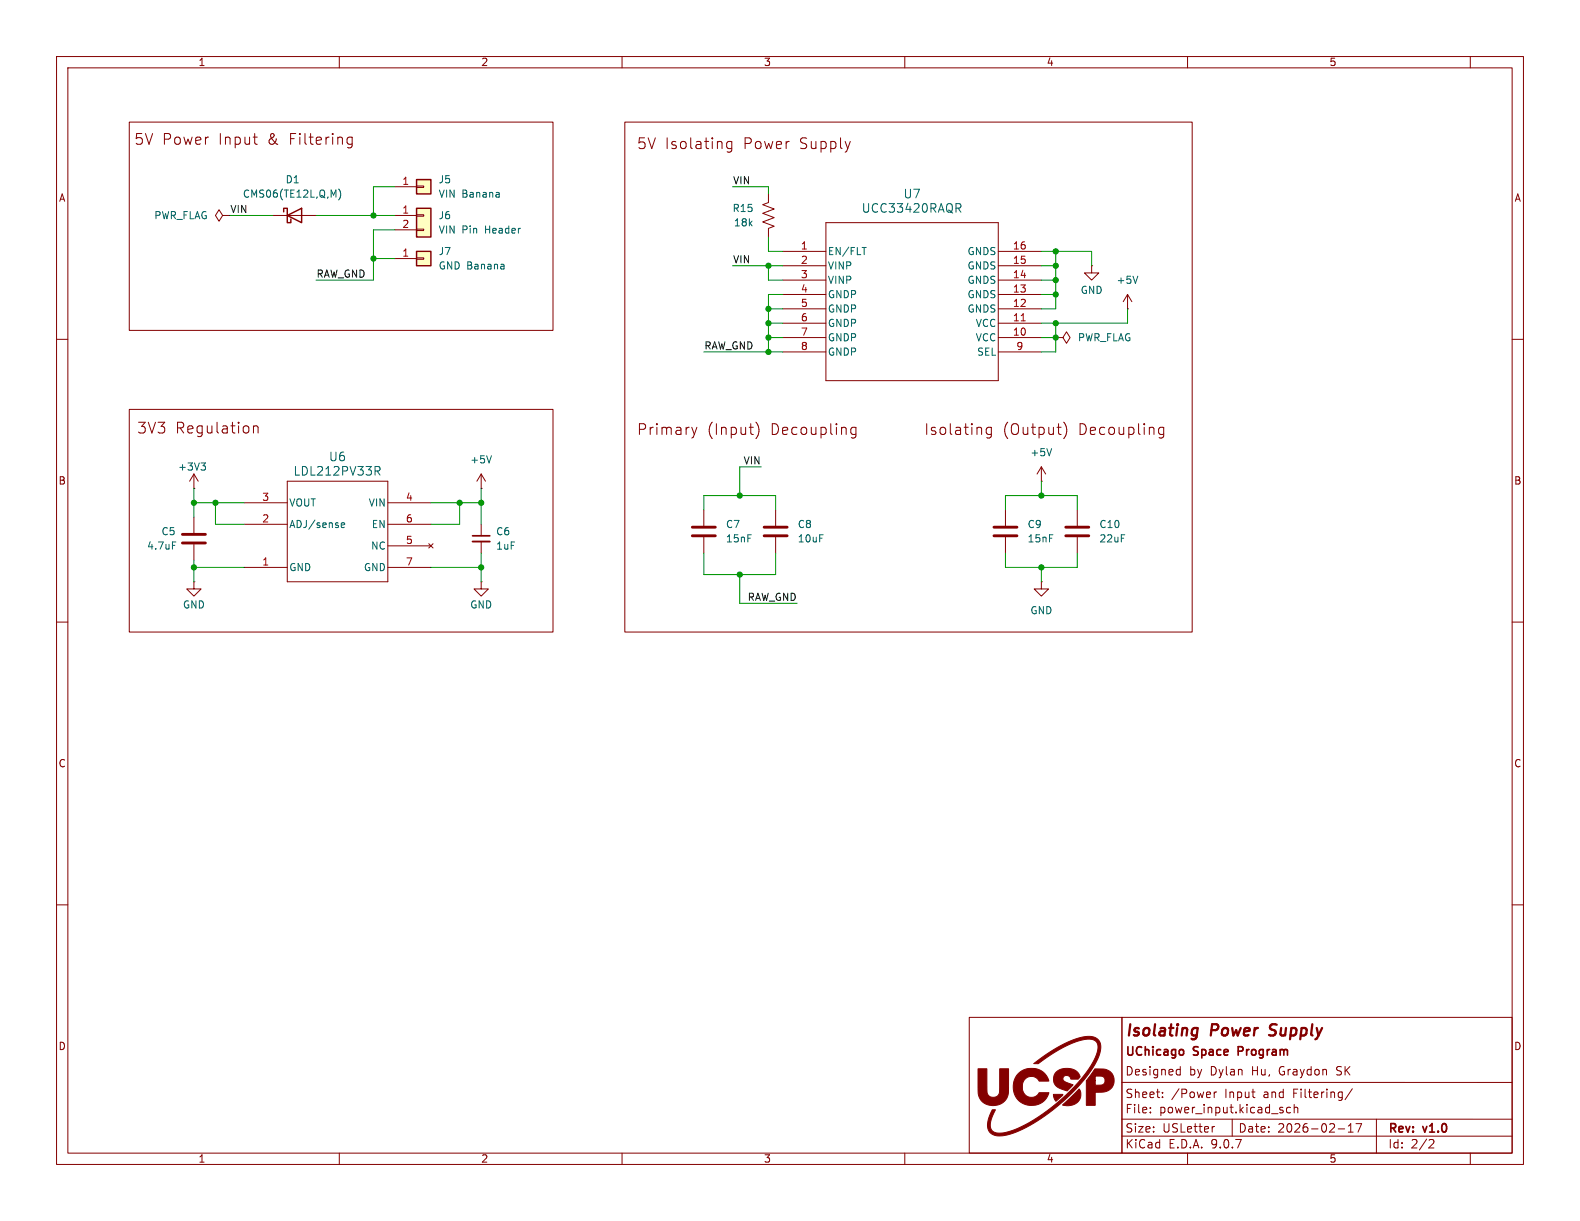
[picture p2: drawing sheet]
(kicad_sch
 (version 20250114)
 (generator "eeschema")
 (generator_version "9.0")
 (paper "USLetter")
 (title_block
  (title "Isolating Power Supply")
  (date "2026-02-17")
  (rev "v1.0")
  (company "UChicago Space Program")
  (comment 1 "Designed by Dylan Hu, Graydon SK"))
 (lib_symbols
  (symbol "Connector_Generic:Conn_01x01"
   (pin_names
    (offset 1.016) (hide yes)) (exclude_from_sim no) (in_bom yes) (on_board yes)
   (property "Reference" "J" (at 0 2.54 0) (effects (font (size 1.27 1.27))))
   (property "Value" "Conn_01x01" (at 0 -2.54 0) (effects (font (size 1.27 1.27))))
   (property "Footprint" "" (at 0 0 0) (effects (font (size 1.27 1.27)) (hide yes)))
   (property "Datasheet" "~" (at 0 0 0) (effects (font (size 1.27 1.27)) (hide yes)))
   (property "Description" "Generic connector, single row, 01x01, script generated (kicad-library-utils/schlib/autogen/connector/)" (at 0 0 0) (effects (font (size 1.27 1.27)) (hide yes)))
   (symbol "Conn_01x01_1_1"
    (rectangle (start -1.27 1.27) (end 1.27 -1.27) (stroke (width 0.254) (type default)) (fill (type background)))
    (rectangle (start -1.27 0.127) (end 0 -0.127) (stroke (width 0.1524) (type default)) (fill (type none)))
    (pin passive line (at -5.08 0 0) (length 3.81) (name "Pin_1" (effects (font (size 1.27 1.27)))) (number "1" (effects (font (size 1.27 1.27))))))
   (embedded_fonts no))
  (symbol "Connector_Generic:Conn_01x02"
   (pin_names
    (offset 1.016) (hide yes)) (exclude_from_sim no) (in_bom yes) (on_board yes)
   (property "Reference" "J" (at 0 2.54 0) (effects (font (size 1.27 1.27))))
   (property "Value" "Conn_01x02" (at 0 -5.08 0) (effects (font (size 1.27 1.27))))
   (property "Footprint" "" (at 0 0 0) (effects (font (size 1.27 1.27)) (hide yes)))
   (property "Datasheet" "~" (at 0 0 0) (effects (font (size 1.27 1.27)) (hide yes)))
   (property "Description" "Generic connector, single row, 01x02, script generated (kicad-library-utils/schlib/autogen/connector/)" (at 0 0 0) (effects (font (size 1.27 1.27)) (hide yes)))
   (symbol "Conn_01x02_1_1"
    (rectangle (start -1.27 1.27) (end 1.27 -3.81) (stroke (width 0.254) (type default)) (fill (type background)))
    (rectangle (start -1.27 0.127) (end 0 -0.127) (stroke (width 0.1524) (type default)) (fill (type none)))
    (rectangle (start -1.27 -2.413) (end 0 -2.667) (stroke (width 0.1524) (type default)) (fill (type none)))
    (pin passive line (at -5.08 0 0) (length 3.81) (name "Pin_1" (effects (font (size 1.27 1.27)))) (number "1" (effects (font (size 1.27 1.27)))))
    (pin passive line (at -5.08 -2.54 0) (length 3.81) (name "Pin_2" (effects (font (size 1.27 1.27)))) (number "2" (effects (font (size 1.27 1.27))))))
   (embedded_fonts no))
  (symbol "Device:C"
   (pin_numbers (hide yes))
   (pin_names
    (offset 0.254)) (exclude_from_sim no) (in_bom yes) (on_board yes)
   (property "Reference" "C" (at 0.635 2.54 0) (effects (font (size 1.27 1.27)) (justify left)))
   (property "Value" "C" (at 0.635 -2.54 0) (effects (font (size 1.27 1.27)) (justify left)))
   (property "Footprint" "" (at 0.9652 -3.81 0) (effects (font (size 1.27 1.27)) (hide yes)))
   (property "Datasheet" "~" (at 0 0 0) (effects (font (size 1.27 1.27)) (hide yes)))
   (property "Description" "Unpolarized capacitor" (at 0 0 0) (effects (font (size 1.27 1.27)) (hide yes)))
   (symbol "C_0_1"
    (polyline (pts (xy -2.032 0.762) (xy 2.032 0.762)) (stroke (width 0.508) (type default)) (fill (type none)))
    (polyline (pts (xy -2.032 -0.762) (xy 2.032 -0.762)) (stroke (width 0.508) (type default)) (fill (type none))))
   (symbol "C_1_1"
    (pin passive line (at 0 3.81 270) (length 2.794) (name "~" (effects (font (size 1.27 1.27)))) (number "1" (effects (font (size 1.27 1.27)))))
    (pin passive line (at 0 -3.81 90) (length 2.794) (name "~" (effects (font (size 1.27 1.27)))) (number "2" (effects (font (size 1.27 1.27))))))
   (embedded_fonts no))
  (symbol "Device:C_Small"
   (pin_numbers (hide yes))
   (pin_names
    (offset 0.254) (hide yes)) (exclude_from_sim no) (in_bom yes) (on_board yes)
   (property "Reference" "C" (at 0.254 1.778 0) (effects (font (size 1.27 1.27)) (justify left)))
   (property "Value" "C_Small" (at 0.254 -2.032 0) (effects (font (size 1.27 1.27)) (justify left)))
   (property "Footprint" "" (at 0 0 0) (effects (font (size 1.27 1.27)) (hide yes)))
   (property "Datasheet" "~" (at 0 0 0) (effects (font (size 1.27 1.27)) (hide yes)))
   (property "Description" "Unpolarized capacitor, small symbol" (at 0 0 0) (effects (font (size 1.27 1.27)) (hide yes)))
   (symbol "C_Small_0_1"
    (polyline (pts (xy -1.524 0.508) (xy 1.524 0.508)) (stroke (width 0.3048) (type default)) (fill (type none)))
    (polyline (pts (xy -1.524 -0.508) (xy 1.524 -0.508)) (stroke (width 0.3302) (type default)) (fill (type none))))
   (symbol "C_Small_1_1"
    (pin passive line (at 0 2.54 270) (length 2.032) (name "~" (effects (font (size 1.27 1.27)))) (number "1" (effects (font (size 1.27 1.27)))))
    (pin passive line (at 0 -2.54 90) (length 2.032) (name "~" (effects (font (size 1.27 1.27)))) (number "2" (effects (font (size 1.27 1.27))))))
   (embedded_fonts no))
  (symbol "Device:D_Schottky"
   (pin_numbers (hide yes))
   (pin_names
    (offset 1.016) (hide yes)) (exclude_from_sim no) (in_bom yes) (on_board yes)
   (property "Reference" "D" (at 0 2.54 0) (effects (font (size 1.27 1.27))))
   (property "Value" "D_Schottky" (at 0 -2.54 0) (effects (font (size 1.27 1.27))))
   (property "Footprint" "" (at 0 0 0) (effects (font (size 1.27 1.27)) (hide yes)))
   (property "Datasheet" "~" (at 0 0 0) (effects (font (size 1.27 1.27)) (hide yes)))
   (property "Description" "Schottky diode" (at 0 0 0) (effects (font (size 1.27 1.27)) (hide yes)))
   (symbol "D_Schottky_0_1"
    (polyline (pts (xy -1.905 0.635) (xy -1.905 1.27) (xy -1.27 1.27) (xy -1.27 -1.27) (xy -0.635 -1.27) (xy -0.635 -0.635)) (stroke (width 0.254) (type default)) (fill (type none)))
    (polyline (pts (xy 1.27 1.27) (xy 1.27 -1.27) (xy -1.27 0) (xy 1.27 1.27)) (stroke (width 0.254) (type default)) (fill (type none)))
    (polyline (pts (xy 1.27 0) (xy -1.27 0)) (stroke (width 0) (type default)) (fill (type none))))
   (symbol "D_Schottky_1_1"
    (pin passive line (at -3.81 0 0) (length 2.54) (name "K" (effects (font (size 1.27 1.27)))) (number "1" (effects (font (size 1.27 1.27)))))
    (pin passive line (at 3.81 0 180) (length 2.54) (name "A" (effects (font (size 1.27 1.27)))) (number "2" (effects (font (size 1.27 1.27))))))
   (embedded_fonts no))
  (symbol "Device:R_US"
   (pin_numbers (hide yes))
   (pin_names
    (offset 0)) (exclude_from_sim no) (in_bom yes) (on_board yes)
   (property "Reference" "R" (at 2.54 0 90) (effects (font (size 1.27 1.27))))
   (property "Value" "R_US" (at -2.54 0 90) (effects (font (size 1.27 1.27))))
   (property "Footprint" "" (at 1.016 -0.254 90) (effects (font (size 1.27 1.27)) (hide yes)))
   (property "Datasheet" "~" (at 0 0 0) (effects (font (size 1.27 1.27)) (hide yes)))
   (property "Description" "Resistor, US symbol" (at 0 0 0) (effects (font (size 1.27 1.27)) (hide yes)))
   (symbol "R_US_0_1"
    (polyline (pts (xy 0 2.286) (xy 0 2.54)) (stroke (width 0) (type default)) (fill (type none)))
    (polyline (pts (xy 0 2.286) (xy 1.016 1.905) (xy 0 1.524) (xy -1.016 1.143) (xy 0 0.762)) (stroke (width 0) (type default)) (fill (type none)))
    (polyline (pts (xy 0 0.762) (xy 1.016 0.381) (xy 0 0) (xy -1.016 -0.381) (xy 0 -0.762)) (stroke (width 0) (type default)) (fill (type none)))
    (polyline (pts (xy 0 -0.762) (xy 1.016 -1.143) (xy 0 -1.524) (xy -1.016 -1.905) (xy 0 -2.286)) (stroke (width 0) (type default)) (fill (type none)))
    (polyline (pts (xy 0 -2.286) (xy 0 -2.54)) (stroke (width 0) (type default)) (fill (type none))))
   (symbol "R_US_1_1"
    (pin passive line (at 0 3.81 270) (length 1.27) (name "~" (effects (font (size 1.27 1.27)))) (number "1" (effects (font (size 1.27 1.27)))))
    (pin passive line (at 0 -3.81 90) (length 1.27) (name "~" (effects (font (size 1.27 1.27)))) (number "2" (effects (font (size 1.27 1.27))))))
   (embedded_fonts no))
  (symbol "LDL212PV33R:LDL212PV33R"
   (pin_names
    (offset 0.254)) (exclude_from_sim no) (in_bom yes) (on_board yes)
   (property "Reference" "U5" (at 16.51 10.16 0) (effects (font (size 1.524 1.524))))
   (property "Value" "LDL212PV33R" (at 16.51 7.62 0) (effects (font (size 1.524 1.524))))
   (property "Footprint" "footprints:DFN_V33R_STM" (at 0 0 0) (effects (font (size 1.27 1.27)
    (italic yes)) (hide yes)))
   (property "Datasheet" "https://www.st.com/resource/en/datasheet/ldl212.pdf" (at 0 0 0) (effects (font (size 1.27 1.27)
    (italic yes)) (hide yes)))
   (property "Description" "" (at 0 0 0) (effects (font (size 1.27 1.27)) (hide yes)))
   (property "ki_locked" "" (at 0 0 0) (effects (font (size 1.27 1.27))))
   (symbol "LDL212PV33R_0_1"
    (polyline (pts (xy 7.62 5.08) (xy 7.62 -12.7)) (stroke (width 0.127) (type default)) (fill (type none)))
    (polyline (pts (xy 7.62 -12.7) (xy 25.4 -12.7)) (stroke (width 0.127) (type default)) (fill (type none)))
    (polyline (pts (xy 25.4 5.08) (xy 7.62 5.08)) (stroke (width 0.127) (type default)) (fill (type none)))
    (polyline (pts (xy 25.4 -12.7) (xy 25.4 5.08)) (stroke (width 0.127) (type default)) (fill (type none)))
    (pin unspecified line (at 0 -2.54 0) (length 7.62) (name "ADJ/sense" (effects (font (size 1.27 1.27)))) (number "2" (effects (font (size 1.27 1.27)))))
    (pin power_out line (at 0 -10.16 0) (length 7.62) (name "GND" (effects (font (size 1.27 1.27)))) (number "1" (effects (font (size 1.27 1.27)))))
    (pin power_in line (at 33.02 1.27 180) (length 7.62) (name "VIN" (effects (font (size 1.27 1.27)))) (number "4" (effects (font (size 1.27 1.27)))))
    (pin unspecified line (at 33.02 -2.54 180) (length 7.62) (name "EN" (effects (font (size 1.27 1.27)))) (number "6" (effects (font (size 1.27 1.27)))))
    (pin no_connect line (at 33.02 -6.35 180) (length 7.62) (name "NC" (effects (font (size 1.27 1.27)))) (number "5" (effects (font (size 1.27 1.27)))))
    (pin power_in line (at 33.02 -10.16 180) (length 7.62) (name "GND" (effects (font (size 1.27 1.27)))) (number "7" (effects (font (size 1.27 1.27))))))
   (symbol "LDL212PV33R_1_1"
    (pin power_out line (at 0 1.27 0) (length 7.62) (name "VOUT" (effects (font (size 1.27 1.27)))) (number "3" (effects (font (size 1.27 1.27))))))
   (embedded_fonts no))
  (symbol "UCC33421:UCC33420RAQR"
   (pin_names
    (offset 0.254)) (exclude_from_sim no) (in_bom yes) (on_board yes)
   (property "Reference" "U" (at 22.86 10.16 0) (effects (font (size 1.524 1.524))))
   (property "Value" "UCC33420RAQR" (at 22.86 7.62 0) (effects (font (size 1.524 1.524))))
   (property "Footprint" "footprints:SSOP16_DHA_TEX" (at 0 0 0) (effects (font (size 1.27 1.27)
    (italic yes)) (hide yes)))
   (property "Datasheet" "https://www.ti.com/lit/gpn/ucc33421-q1" (at 0 0 0) (effects (font (size 1.27 1.27)
    (italic yes)) (hide yes)))
   (property "Description" "" (at 0 0 0) (effects (font (size 1.27 1.27)) (hide yes)))
   (property "Mouser" " 595-UCC33420RAQR " (at 0 0 0) (effects (font (size 1.27 1.27)) (hide yes)))
   (symbol "UCC33420RAQR_0_1"
    (polyline (pts (xy 7.62 5.08) (xy 7.62 -22.86)) (stroke (width 0.127) (type default)) (fill (type none)))
    (polyline (pts (xy 7.62 -22.86) (xy 38.1 -22.86)) (stroke (width 0.127) (type default)) (fill (type none)))
    (polyline (pts (xy 38.1 5.08) (xy 7.62 5.08)) (stroke (width 0.127) (type default)) (fill (type none)))
    (polyline (pts (xy 38.1 -22.86) (xy 38.1 5.08)) (stroke (width 0.127) (type default)) (fill (type none)))
    (pin bidirectional line (at 0 0 0) (length 7.62) (name "EN/FLT" (effects (font (size 1.27 1.27)))) (number "1" (effects (font (size 1.27 1.27)))))
    (pin power_in line (at 0 -2.54 0) (length 7.62) (name "VINP" (effects (font (size 1.27 1.27)))) (number "2" (effects (font (size 1.27 1.27)))))
    (pin power_in line (at 0 -5.08 0) (length 7.62) (name "VINP" (effects (font (size 1.27 1.27)))) (number "3" (effects (font (size 1.27 1.27)))))
    (pin power_out line (at 0 -7.62 0) (length 7.62) (name "GNDP" (effects (font (size 1.27 1.27)))) (number "4" (effects (font (size 1.27 1.27)))))
    (pin power_out line (at 0 -10.16 0) (length 7.62) (name "GNDP" (effects (font (size 1.27 1.27)))) (number "5" (effects (font (size 1.27 1.27)))))
    (pin power_out line (at 0 -12.7 0) (length 7.62) (name "GNDP" (effects (font (size 1.27 1.27)))) (number "6" (effects (font (size 1.27 1.27)))))
    (pin power_out line (at 0 -15.24 0) (length 7.62) (name "GNDP" (effects (font (size 1.27 1.27)))) (number "7" (effects (font (size 1.27 1.27)))))
    (pin power_out line (at 0 -17.78 0) (length 7.62) (name "GNDP" (effects (font (size 1.27 1.27)))) (number "8" (effects (font (size 1.27 1.27)))))
    (pin power_out line (at 45.72 0 180) (length 7.62) (name "GNDS" (effects (font (size 1.27 1.27)))) (number "16" (effects (font (size 1.27 1.27)))))
    (pin power_out line (at 45.72 -2.54 180) (length 7.62) (name "GNDS" (effects (font (size 1.27 1.27)))) (number "15" (effects (font (size 1.27 1.27)))))
    (pin power_out line (at 45.72 -5.08 180) (length 7.62) (name "GNDS" (effects (font (size 1.27 1.27)))) (number "14" (effects (font (size 1.27 1.27)))))
    (pin power_out line (at 45.72 -7.62 180) (length 7.62) (name "GNDS" (effects (font (size 1.27 1.27)))) (number "13" (effects (font (size 1.27 1.27)))))
    (pin power_out line (at 45.72 -10.16 180) (length 7.62) (name "GNDS" (effects (font (size 1.27 1.27)))) (number "12" (effects (font (size 1.27 1.27)))))
    (pin power_in line (at 45.72 -12.7 180) (length 7.62) (name "VCC" (effects (font (size 1.27 1.27)))) (number "11" (effects (font (size 1.27 1.27)))))
    (pin power_in line (at 45.72 -15.24 180) (length 7.62) (name "VCC" (effects (font (size 1.27 1.27)))) (number "10" (effects (font (size 1.27 1.27)))))
    (pin input line (at 45.72 -17.78 180) (length 7.62) (name "SEL" (effects (font (size 1.27 1.27)))) (number "9" (effects (font (size 1.27 1.27))))))
   (embedded_fonts no))
  (symbol "power:+3V3"
   (power)
   (pin_numbers (hide yes))
   (pin_names
    (offset 0) (hide yes)) (exclude_from_sim no) (in_bom yes) (on_board yes)
   (property "Reference" "#PWR" (at 0 -3.81 0) (effects (font (size 1.27 1.27)) (hide yes)))
   (property "Value" "+3V3" (at 0 3.556 0) (effects (font (size 1.27 1.27))))
   (property "Footprint" "" (at 0 0 0) (effects (font (size 1.27 1.27)) (hide yes)))
   (property "Datasheet" "" (at 0 0 0) (effects (font (size 1.27 1.27)) (hide yes)))
   (property "Description" "Power symbol creates a global label with name \"+3V3\"" (at 0 0 0) (effects (font (size 1.27 1.27)) (hide yes)))
   (symbol "+3V3_0_1"
    (polyline (pts (xy -0.762 1.27) (xy 0 2.54)) (stroke (width 0) (type default)) (fill (type none)))
    (polyline (pts (xy 0 2.54) (xy 0.762 1.27)) (stroke (width 0) (type default)) (fill (type none)))
    (polyline (pts (xy 0 0) (xy 0 2.54)) (stroke (width 0) (type default)) (fill (type none))))
   (symbol "+3V3_1_1"
    (pin power_in line (at 0 0 90) (length 0) (name "~" (effects (font (size 1.27 1.27)))) (number "1" (effects (font (size 1.27 1.27))))))
   (embedded_fonts no))
  (symbol "power:+5V"
   (power)
   (pin_numbers (hide yes))
   (pin_names
    (offset 0) (hide yes)) (exclude_from_sim no) (in_bom yes) (on_board yes)
   (property "Reference" "#PWR" (at 0 -3.81 0) (effects (font (size 1.27 1.27)) (hide yes)))
   (property "Value" "+5V" (at 0 3.556 0) (effects (font (size 1.27 1.27))))
   (property "Footprint" "" (at 0 0 0) (effects (font (size 1.27 1.27)) (hide yes)))
   (property "Datasheet" "" (at 0 0 0) (effects (font (size 1.27 1.27)) (hide yes)))
   (property "Description" "Power symbol creates a global label with name \"+5V\"" (at 0 0 0) (effects (font (size 1.27 1.27)) (hide yes)))
   (symbol "+5V_0_1"
    (polyline (pts (xy -0.762 1.27) (xy 0 2.54)) (stroke (width 0) (type default)) (fill (type none)))
    (polyline (pts (xy 0 2.54) (xy 0.762 1.27)) (stroke (width 0) (type default)) (fill (type none)))
    (polyline (pts (xy 0 0) (xy 0 2.54)) (stroke (width 0) (type default)) (fill (type none))))
   (symbol "+5V_1_1"
    (pin power_in line (at 0 0 90) (length 0) (name "~" (effects (font (size 1.27 1.27)))) (number "1" (effects (font (size 1.27 1.27))))))
   (embedded_fonts no))
  (symbol "power:GND"
   (power)
   (pin_numbers (hide yes))
   (pin_names
    (offset 0) (hide yes)) (exclude_from_sim no) (in_bom yes) (on_board yes)
   (property "Reference" "#PWR" (at 0 -6.35 0) (effects (font (size 1.27 1.27)) (hide yes)))
   (property "Value" "GND" (at 0 -3.81 0) (effects (font (size 1.27 1.27))))
   (property "Footprint" "" (at 0 0 0) (effects (font (size 1.27 1.27)) (hide yes)))
   (property "Datasheet" "" (at 0 0 0) (effects (font (size 1.27 1.27)) (hide yes)))
   (property "Description" "Power symbol creates a global label with name \"GND\" , ground" (at 0 0 0) (effects (font (size 1.27 1.27)) (hide yes)))
   (symbol "GND_0_1"
    (polyline (pts (xy 0 0) (xy 0 -1.27) (xy 1.27 -1.27) (xy 0 -2.54) (xy -1.27 -1.27) (xy 0 -1.27)) (stroke (width 0) (type default)) (fill (type none))))
   (symbol "GND_1_1"
    (pin power_in line (at 0 0 270) (length 0) (name "~" (effects (font (size 1.27 1.27)))) (number "1" (effects (font (size 1.27 1.27))))))
   (embedded_fonts no))
  (symbol "power:PWR_FLAG"
   (power)
   (pin_numbers (hide yes))
   (pin_names
    (offset 0) (hide yes)) (exclude_from_sim no) (in_bom yes) (on_board yes)
   (property "Reference" "#FLG" (at 0 1.905 0) (effects (font (size 1.27 1.27)) (hide yes)))
   (property "Value" "PWR_FLAG" (at 0 3.81 0) (effects (font (size 1.27 1.27))))
   (property "Footprint" "" (at 0 0 0) (effects (font (size 1.27 1.27)) (hide yes)))
   (property "Datasheet" "~" (at 0 0 0) (effects (font (size 1.27 1.27)) (hide yes)))
   (property "Description" "Special symbol for telling ERC where power comes from" (at 0 0 0) (effects (font (size 1.27 1.27)) (hide yes)))
   (symbol "PWR_FLAG_0_0"
    (pin power_out line (at 0 0 90) (length 0) (name "~" (effects (font (size 1.27 1.27)))) (number "1" (effects (font (size 1.27 1.27))))))
   (symbol "PWR_FLAG_0_1"
    (polyline (pts (xy 0 0) (xy 0 1.27) (xy -1.016 1.905) (xy 0 2.54) (xy 1.016 1.905) (xy 0 1.27)) (stroke (width 0) (type default)) (fill (type none))))
   (embedded_fonts no)))
 (rectangle
  (start 22.86 72.39)
  (end 97.79 111.76)
  (stroke (width 0) (type solid) (color 132 0 0 1))
  (fill (type none)))
 (rectangle
  (start 22.86 21.59)
  (end 97.79 58.42)
  (stroke (width 0) (type solid) (color 132 0 0 1))
  (fill (type none)))
 (rectangle
  (start 110.49 21.59)
  (end 210.82 111.76)
  (stroke (width 0) (type solid) (color 132 0 0 1))
  (fill (type none)))
 (text "Isolating (Output) Decoupling"
  (exclude_from_sim no)
  (at 163.322 76.2 0)
  (effects (font (size 1.905 1.905) (color 132 0 0 1)) (justify left)))
 (text "3V3 Regulation"
  (exclude_from_sim no)
  (at 24.13 75.946 0)
  (effects (font (size 1.905 1.905) (color 132 0 0 1)) (justify left)))
 (text "5V Isolating Power Supply"
  (exclude_from_sim no)
  (at 112.522 25.654 0)
  (effects (font (size 1.905 1.905) (color 132 0 0 1)) (justify left)))
 (text "Primary (Input) Decoupling"
  (exclude_from_sim no)
  (at 112.522 76.2 0)
  (effects (font (size 1.905 1.905) (color 132 0 0 1)) (justify left)))
 (text "5V Power Input & Filtering"
  (exclude_from_sim no)
  (at 23.622 24.892 0)
  (effects (font (size 1.905 1.905) (color 132 0 0 1)) (justify left)))
 (junction
  (at 81.28 88.9)
  (diameter 0)
  (color 0 0 0 0))
 (junction
  (at 85.09 88.9)
  (diameter 0)
  (color 0 0 0 0))
 (junction
  (at 130.81 87.63)
  (diameter 0)
  (color 0 0 0 0))
 (junction
  (at 34.29 100.33)
  (diameter 0)
  (color 0 0 0 0))
 (junction
  (at 38.1 88.9)
  (diameter 0)
  (color 0 0 0 0))
 (junction
  (at 186.69 57.15)
  (diameter 0)
  (color 0 0 0 0))
 (junction
  (at 186.69 49.53)
  (diameter 0)
  (color 0 0 0 0))
 (junction
  (at 130.81 101.6)
  (diameter 0)
  (color 0 0 0 0))
 (junction
  (at 186.69 46.99)
  (diameter 0)
  (color 0 0 0 0))
 (junction
  (at 135.89 46.99)
  (diameter 0)
  (color 0 0 0 0))
 (junction
  (at 135.89 54.61)
  (diameter 0)
  (color 0 0 0 0))
 (junction
  (at 34.29 88.9)
  (diameter 0)
  (color 0 0 0 0))
 (junction
  (at 66.04 38.1)
  (diameter 0)
  (color 0 0 0 0))
 (junction
  (at 184.15 87.63)
  (diameter 0)
  (color 0 0 0 0))
 (junction
  (at 186.69 59.69)
  (diameter 0)
  (color 0 0 0 0))
 (junction
  (at 184.15 100.33)
  (diameter 0)
  (color 0 0 0 0))
 (junction
  (at 66.04 45.72)
  (diameter 0)
  (color 0 0 0 0))
 (junction
  (at 135.89 62.23)
  (diameter 0)
  (color 0 0 0 0))
 (junction
  (at 186.69 52.07)
  (diameter 0)
  (color 0 0 0 0))
 (junction
  (at 186.69 44.45)
  (diameter 0)
  (color 0 0 0 0))
 (junction
  (at 135.89 57.15)
  (diameter 0)
  (color 0 0 0 0))
 (junction
  (at 135.89 59.69)
  (diameter 0)
  (color 0 0 0 0))
 (junction
  (at 85.09 100.33)
  (diameter 0)
  (color 0 0 0 0))
 (wire
  (pts (xy 130.81 106.68) (xy 140.97 106.68))
  (stroke (width 0) (type default)))
 (wire
  (pts (xy 76.2 88.9) (xy 81.28 88.9))
  (stroke (width 0) (type default)))
 (wire
  (pts (xy 34.29 99.06) (xy 34.29 100.33))
  (stroke (width 0) (type default)))
 (wire
  (pts (xy 69.85 33.02) (xy 66.04 33.02))
  (stroke (width 0) (type default)))
 (wire
  (pts (xy 186.69 46.99) (xy 186.69 44.45))
  (stroke (width 0) (type default)))
 (wire
  (pts (xy 135.89 62.23) (xy 138.43 62.23))
  (stroke (width 0) (type default)))
 (wire
  (pts (xy 135.89 33.02) (xy 135.89 34.29))
  (stroke (width 0) (type default)))
 (wire
  (pts (xy 34.29 100.33) (xy 34.29 102.87))
  (stroke (width 0) (type default)))
 (wire
  (pts (xy 190.5 90.17) (xy 190.5 87.63))
  (stroke (width 0) (type default)))
 (wire
  (pts (xy 190.5 100.33) (xy 190.5 97.79))
  (stroke (width 0) (type default)))
 (wire
  (pts (xy 135.89 54.61) (xy 135.89 52.07))
  (stroke (width 0) (type default)))
 (wire
  (pts (xy 85.09 88.9) (xy 85.09 92.71))
  (stroke (width 0) (type default)))
 (wire
  (pts (xy 124.46 101.6) (xy 124.46 97.79))
  (stroke (width 0) (type default)))
 (wire
  (pts (xy 66.04 33.02) (xy 66.04 38.1))
  (stroke (width 0) (type default)))
 (wire
  (pts (xy 40.64 38.1) (xy 48.26 38.1))
  (stroke (width 0) (type default)))
 (wire
  (pts (xy 186.69 54.61) (xy 186.69 52.07))
  (stroke (width 0) (type default)))
 (wire
  (pts (xy 76.2 100.33) (xy 85.09 100.33))
  (stroke (width 0) (type default)))
 (wire
  (pts (xy 134.62 82.55) (xy 130.81 82.55))
  (stroke (width 0) (type default)))
 (wire
  (pts (xy 186.69 49.53) (xy 186.69 46.99))
  (stroke (width 0) (type default)))
 (wire
  (pts (xy 184.15 59.69) (xy 186.69 59.69))
  (stroke (width 0) (type default)))
 (wire
  (pts (xy 38.1 92.71) (xy 43.18 92.71))
  (stroke (width 0) (type default)))
 (wire
  (pts (xy 130.81 101.6) (xy 124.46 101.6))
  (stroke (width 0) (type default)))
 (wire
  (pts (xy 177.8 100.33) (xy 184.15 100.33))
  (stroke (width 0) (type default)))
 (wire
  (pts (xy 135.89 52.07) (xy 138.43 52.07))
  (stroke (width 0) (type default)))
 (wire
  (pts (xy 130.81 106.68) (xy 130.81 101.6))
  (stroke (width 0) (type default)))
 (wire
  (pts (xy 186.69 52.07) (xy 186.69 49.53))
  (stroke (width 0) (type default)))
 (wire
  (pts (xy 137.16 87.63) (xy 137.16 90.17))
  (stroke (width 0) (type default)))
 (wire
  (pts (xy 129.54 33.02) (xy 135.89 33.02))
  (stroke (width 0) (type default)))
 (wire
  (pts (xy 135.89 54.61) (xy 138.43 54.61))
  (stroke (width 0) (type default)))
 (wire
  (pts (xy 135.89 46.99) (xy 135.89 49.53))
  (stroke (width 0) (type default)))
 (wire
  (pts (xy 85.09 86.36) (xy 85.09 88.9))
  (stroke (width 0) (type default)))
 (wire
  (pts (xy 186.69 62.23) (xy 186.69 59.69))
  (stroke (width 0) (type default)))
 (wire
  (pts (xy 81.28 92.71) (xy 81.28 88.9))
  (stroke (width 0) (type default)))
 (wire
  (pts (xy 66.04 45.72) (xy 66.04 40.64))
  (stroke (width 0) (type default)))
 (wire
  (pts (xy 186.69 59.69) (xy 186.69 57.15))
  (stroke (width 0) (type default)))
 (wire
  (pts (xy 184.15 49.53) (xy 186.69 49.53))
  (stroke (width 0) (type default)))
 (wire
  (pts (xy 135.89 57.15) (xy 138.43 57.15))
  (stroke (width 0) (type default)))
 (wire
  (pts (xy 135.89 57.15) (xy 135.89 54.61))
  (stroke (width 0) (type default)))
 (wire
  (pts (xy 184.15 100.33) (xy 184.15 102.87))
  (stroke (width 0) (type default)))
 (wire
  (pts (xy 177.8 97.79) (xy 177.8 100.33))
  (stroke (width 0) (type default)))
 (wire
  (pts (xy 124.46 87.63) (xy 130.81 87.63))
  (stroke (width 0) (type default)))
 (wire
  (pts (xy 66.04 40.64) (xy 69.85 40.64))
  (stroke (width 0) (type default)))
 (wire
  (pts (xy 184.15 62.23) (xy 186.69 62.23))
  (stroke (width 0) (type default)))
 (wire
  (pts (xy 66.04 49.53) (xy 66.04 45.72))
  (stroke (width 0) (type default)))
 (wire
  (pts (xy 184.15 87.63) (xy 184.15 85.09))
  (stroke (width 0) (type default)))
 (wire
  (pts (xy 193.04 44.45) (xy 186.69 44.45))
  (stroke (width 0) (type default)))
 (wire
  (pts (xy 34.29 88.9) (xy 34.29 91.44))
  (stroke (width 0) (type default)))
 (wire
  (pts (xy 184.15 44.45) (xy 186.69 44.45))
  (stroke (width 0) (type default)))
 (wire
  (pts (xy 184.15 100.33) (xy 190.5 100.33))
  (stroke (width 0) (type default)))
 (wire
  (pts (xy 184.15 57.15) (xy 186.69 57.15))
  (stroke (width 0) (type default)))
 (wire
  (pts (xy 184.15 52.07) (xy 186.69 52.07))
  (stroke (width 0) (type default)))
 (wire
  (pts (xy 135.89 44.45) (xy 138.43 44.45))
  (stroke (width 0) (type default)))
 (wire
  (pts (xy 135.89 62.23) (xy 135.89 59.69))
  (stroke (width 0) (type default)))
 (wire
  (pts (xy 66.04 38.1) (xy 69.85 38.1))
  (stroke (width 0) (type default)))
 (wire
  (pts (xy 184.15 87.63) (xy 177.8 87.63))
  (stroke (width 0) (type default)))
 (wire
  (pts (xy 38.1 92.71) (xy 38.1 88.9))
  (stroke (width 0) (type default)))
 (wire
  (pts (xy 85.09 100.33) (xy 85.09 102.87))
  (stroke (width 0) (type default)))
 (wire
  (pts (xy 34.29 86.36) (xy 34.29 88.9))
  (stroke (width 0) (type default)))
 (wire
  (pts (xy 34.29 100.33) (xy 43.18 100.33))
  (stroke (width 0) (type default)))
 (wire
  (pts (xy 43.18 88.9) (xy 38.1 88.9))
  (stroke (width 0) (type default)))
 (wire
  (pts (xy 66.04 45.72) (xy 69.85 45.72))
  (stroke (width 0) (type default)))
 (wire
  (pts (xy 184.15 46.99) (xy 186.69 46.99))
  (stroke (width 0) (type default)))
 (wire
  (pts (xy 76.2 92.71) (xy 81.28 92.71))
  (stroke (width 0) (type default)))
 (wire
  (pts (xy 190.5 87.63) (xy 184.15 87.63))
  (stroke (width 0) (type default)))
 (wire
  (pts (xy 81.28 88.9) (xy 85.09 88.9))
  (stroke (width 0) (type default)))
 (wire
  (pts (xy 135.89 46.99) (xy 138.43 46.99))
  (stroke (width 0) (type default)))
 (wire
  (pts (xy 177.8 87.63) (xy 177.8 90.17))
  (stroke (width 0) (type default)))
 (wire
  (pts (xy 135.89 41.91) (xy 135.89 44.45))
  (stroke (width 0) (type default)))
 (wire
  (pts (xy 55.88 38.1) (xy 66.04 38.1))
  (stroke (width 0) (type default)))
 (wire
  (pts (xy 135.89 59.69) (xy 138.43 59.69))
  (stroke (width 0) (type default)))
 (wire
  (pts (xy 124.46 87.63) (xy 124.46 90.17))
  (stroke (width 0) (type default)))
 (wire
  (pts (xy 38.1 88.9) (xy 34.29 88.9))
  (stroke (width 0) (type default)))
 (wire
  (pts (xy 129.54 46.99) (xy 135.89 46.99))
  (stroke (width 0) (type default)))
 (wire
  (pts (xy 137.16 101.6) (xy 137.16 97.79))
  (stroke (width 0) (type default)))
 (wire
  (pts (xy 193.04 46.99) (xy 193.04 44.45))
  (stroke (width 0) (type default)))
 (wire
  (pts (xy 130.81 101.6) (xy 137.16 101.6))
  (stroke (width 0) (type default)))
 (wire
  (pts (xy 124.46 62.23) (xy 135.89 62.23))
  (stroke (width 0) (type default)))
 (wire
  (pts (xy 199.39 54.61) (xy 199.39 57.15))
  (stroke (width 0) (type default)))
 (wire
  (pts (xy 186.69 57.15) (xy 199.39 57.15))
  (stroke (width 0) (type default)))
 (wire
  (pts (xy 55.88 49.53) (xy 66.04 49.53))
  (stroke (width 0) (type default)))
 (wire
  (pts (xy 130.81 82.55) (xy 130.81 87.63))
  (stroke (width 0) (type default)))
 (wire
  (pts (xy 135.89 59.69) (xy 135.89 57.15))
  (stroke (width 0) (type default)))
 (wire
  (pts (xy 184.15 54.61) (xy 186.69 54.61))
  (stroke (width 0) (type default)))
 (wire
  (pts (xy 130.81 87.63) (xy 137.16 87.63))
  (stroke (width 0) (type default)))
 (wire
  (pts (xy 135.89 49.53) (xy 138.43 49.53))
  (stroke (width 0) (type default)))
 (wire
  (pts (xy 85.09 97.79) (xy 85.09 100.33))
  (stroke (width 0) (type default)))
 (label "RAW_GND"
  (at 140.97 106.68 180)
  (effects (font (size 1.27 1.27)) (justify right bottom)))
 (label "VIN"
  (at 134.62 82.55 180)
  (effects (font (size 1.27 1.27)) (justify right bottom)))
 (label "RAW_GND"
  (at 55.88 49.53 0)
  (effects (font (size 1.27 1.27)) (justify left bottom)))
 (label "RAW_GND"
  (at 124.46 62.23 0)
  (effects (font (size 1.27 1.27)) (justify left bottom)))
 (label "VIN"
  (at 40.64 38.1 0)
  (effects (font (size 1.27 1.27)) (justify left bottom)))
 (label "VIN"
  (at 129.54 33.02 0)
  (effects (font (size 1.27 1.27)) (justify left bottom)))
 (label "VIN"
  (at 129.54 46.99 0)
  (effects (font (size 1.27 1.27)) (justify left bottom)))
 (symbol
  (lib_id "power:+3V3")
  (at 34.29 86.36 0)
  (unit 1)
  (exclude_from_sim no)
  (in_bom yes)
  (on_board yes)
  (dnp no)
  (property "Reference" "#PWR027" (at 34.29 90.17 0) (effects (font (size 1.27 1.27)) (hide yes)))
  (property "Value" "+3V3" (at 34.036 82.55 0) (effects (font (size 1.27 1.27))))
  (property "Footprint" "" (at 34.29 86.36 0) (effects (font (size 1.27 1.27)) (hide yes)))
  (property "Datasheet" "" (at 34.29 86.36 0) (effects (font (size 1.27 1.27)) (hide yes)))
  (property "Description" "Power symbol creates a global label with name \"+3V3\"" (at 34.29 86.36 0) (effects (font (size 1.27 1.27)) (hide yes)))
  (pin "1"))
 (symbol
  (lib_id "power:GND")
  (at 193.04 46.99 0)
  (unit 1)
  (exclude_from_sim no)
  (in_bom yes)
  (on_board yes)
  (dnp no)
  (property "Reference" "#PWR032" (at 193.04 53.34 0) (effects (font (size 1.27 1.27)) (hide yes)))
  (property "Value" "GND" (at 193.04 51.308 0) (effects (font (size 1.27 1.27))))
  (property "Footprint" "" (at 193.04 46.99 0) (effects (font (size 1.27 1.27)) (hide yes)))
  (property "Datasheet" "" (at 193.04 46.99 0) (effects (font (size 1.27 1.27)) (hide yes)))
  (property "Description" "Power symbol creates a global label with name \"GND\" , ground" (at 193.04 46.99 0) (effects (font (size 1.27 1.27)) (hide yes)))
  (pin "1"))
 (symbol
  (lib_id "power:GND")
  (at 184.15 102.87 0)
  (unit 1)
  (exclude_from_sim no)
  (in_bom yes)
  (on_board yes)
  (dnp no)
  (fields_autoplaced yes)
  (property "Reference" "#PWR031" (at 184.15 109.22 0) (effects (font (size 1.27 1.27)) (hide yes)))
  (property "Value" "GND" (at 184.15 107.95 0) (effects (font (size 1.27 1.27))))
  (property "Footprint" "" (at 184.15 102.87 0) (effects (font (size 1.27 1.27)) (hide yes)))
  (property "Datasheet" "" (at 184.15 102.87 0) (effects (font (size 1.27 1.27)) (hide yes)))
  (property "Description" "Power symbol creates a global label with name \"GND\" , ground" (at 184.15 102.87 0) (effects (font (size 1.27 1.27)) (hide yes)))
  (pin "1"))
 (symbol
  (lib_id "Connector_Generic:Conn_01x02")
  (at 74.93 38.1 0)
  (unit 1)
  (exclude_from_sim no)
  (in_bom yes)
  (on_board yes)
  (dnp no)
  (fields_autoplaced yes)
  (property "Reference" "J6" (at 77.47 38.0999 0) (effects (font (size 1.27 1.27)) (justify left)))
  (property "Value" "VIN Pin Header" (at 77.47 40.6399 0) (effects (font (size 1.27 1.27)) (justify left)))
  (property "Footprint" "Connector_PinHeader_2.54mm:PinHeader_1x02_P2.54mm_Vertical" (at 74.93 38.1 0) (effects (font (size 1.27 1.27)) (hide yes)))
  (property "Datasheet" "~" (at 74.93 38.1 0) (effects (font (size 1.27 1.27)) (hide yes)))
  (property "Description" "Generic connector, single row, 01x02, script generated (kicad-library-utils/schlib/autogen/connector/)" (at 74.93 38.1 0) (effects (font (size 1.27 1.27)) (hide yes)))
  (pin "1")
  (pin "2"))
 (symbol
  (lib_id "Device:C")
  (at 190.5 93.98 0)
  (unit 1)
  (exclude_from_sim no)
  (in_bom yes)
  (on_board yes)
  (dnp no)
  (fields_autoplaced yes)
  (property "Reference" "C10" (at 194.31 92.7099 0) (effects (font (size 1.27 1.27)) (justify left)))
  (property "Value" "22uF" (at 194.31 95.2499 0) (effects (font (size 1.27 1.27)) (justify left)))
  (property "Footprint" "Capacitor_SMD:C_0805_2012Metric" (at 191.4652 97.79 0) (effects (font (size 1.27 1.27)) (hide yes)))
  (property "Datasheet" "~" (at 190.5 93.98 0) (effects (font (size 1.27 1.27)) (hide yes)))
  (property "Description" "Unpolarized capacitor" (at 190.5 93.98 0) (effects (font (size 1.27 1.27)) (hide yes)))
  (pin "2")
  (pin "1"))
 (symbol
  (lib_id "power:PWR_FLAG")
  (at 186.69 59.69 270)
  (unit 1)
  (exclude_from_sim no)
  (in_bom yes)
  (on_board yes)
  (dnp no)
  (fields_autoplaced yes)
  (property "Reference" "#FLG02" (at 188.595 59.69 0) (effects (font (size 1.27 1.27)) (hide yes)))
  (property "Value" "PWR_FLAG" (at 190.5 59.6899 90) (effects (font (size 1.27 1.27)) (justify left)))
  (property "Footprint" "" (at 186.69 59.69 0) (effects (font (size 1.27 1.27)) (hide yes)))
  (property "Datasheet" "~" (at 186.69 59.69 0) (effects (font (size 1.27 1.27)) (hide yes)))
  (property "Description" "Special symbol for telling ERC where power comes from" (at 186.69 59.69 0) (effects (font (size 1.27 1.27)) (hide yes)))
  (pin "1"))
 (symbol
  (lib_id "Connector_Generic:Conn_01x01")
  (at 74.93 33.02 0)
  (unit 1)
  (exclude_from_sim no)
  (in_bom yes)
  (on_board yes)
  (dnp no)
  (fields_autoplaced yes)
  (property "Reference" "J5" (at 77.47 31.7499 0) (effects (font (size 1.27 1.27)) (justify left)))
  (property "Value" "VIN Banana" (at 77.47 34.2899 0) (effects (font (size 1.27 1.27)) (justify left)))
  (property "Footprint" "Connector:Banana_Jack_1Pin" (at 74.93 33.02 0) (effects (font (size 1.27 1.27)) (hide yes)))
  (property "Datasheet" "~" (at 74.93 33.02 0) (effects (font (size 1.27 1.27)) (hide yes)))
  (property "Description" "Generic connector, single row, 01x01, script generated (kicad-library-utils/schlib/autogen/connector/)" (at 74.93 33.02 0) (effects (font (size 1.27 1.27)) (hide yes)))
  (pin "1"))
 (symbol
  (lib_id "Device:C")
  (at 34.29 95.25 0)
  (unit 1)
  (exclude_from_sim no)
  (in_bom yes)
  (on_board yes)
  (dnp no)
  (property "Reference" "C5" (at 28.448 93.98 0) (effects (font (size 1.27 1.27)) (justify left)))
  (property "Value" "4.7uF" (at 25.908 96.52 0) (effects (font (size 1.27 1.27)) (justify left)))
  (property "Footprint" "Capacitor_SMD:C_0805_2012Metric_Pad1.18x1.45mm_HandSolder" (at 35.2552 99.06 0) (effects (font (size 1.27 1.27)) (hide yes)))
  (property "Datasheet" "~" (at 34.29 95.25 0) (effects (font (size 1.27 1.27)) (hide yes)))
  (property "Description" "Unpolarized capacitor" (at 34.29 95.25 0) (effects (font (size 1.27 1.27)) (hide yes)))
  (pin "1")
  (pin "2"))
 (symbol
  (lib_id "Connector_Generic:Conn_01x01")
  (at 74.93 45.72 0)
  (unit 1)
  (exclude_from_sim no)
  (in_bom yes)
  (on_board yes)
  (dnp no)
  (fields_autoplaced yes)
  (property "Reference" "J7" (at 77.47 44.4499 0) (effects (font (size 1.27 1.27)) (justify left)))
  (property "Value" "GND Banana" (at 77.47 46.9899 0) (effects (font (size 1.27 1.27)) (justify left)))
  (property "Footprint" "Connector:Banana_Jack_1Pin" (at 74.93 45.72 0) (effects (font (size 1.27 1.27)) (hide yes)))
  (property "Datasheet" "~" (at 74.93 45.72 0) (effects (font (size 1.27 1.27)) (hide yes)))
  (property "Description" "Generic connector, single row, 01x01, script generated (kicad-library-utils/schlib/autogen/connector/)" (at 74.93 45.72 0) (effects (font (size 1.27 1.27)) (hide yes)))
  (pin "1"))
 (symbol
  (lib_id "Device:C")
  (at 137.16 93.98 0)
  (unit 1)
  (exclude_from_sim no)
  (in_bom yes)
  (on_board yes)
  (dnp no)
  (fields_autoplaced yes)
  (property "Reference" "C8" (at 140.97 92.7099 0) (effects (font (size 1.27 1.27)) (justify left)))
  (property "Value" "10uF" (at 140.97 95.2499 0) (effects (font (size 1.27 1.27)) (justify left)))
  (property "Footprint" "Capacitor_SMD:C_0805_2012Metric" (at 138.1252 97.79 0) (effects (font (size 1.27 1.27)) (hide yes)))
  (property "Datasheet" "~" (at 137.16 93.98 0) (effects (font (size 1.27 1.27)) (hide yes)))
  (property "Description" "Unpolarized capacitor" (at 137.16 93.98 0) (effects (font (size 1.27 1.27)) (hide yes)))
  (pin "2")
  (pin "1"))
 (symbol
  (lib_id "Device:C")
  (at 177.8 93.98 0)
  (unit 1)
  (exclude_from_sim no)
  (in_bom yes)
  (on_board yes)
  (dnp no)
  (fields_autoplaced yes)
  (property "Reference" "C9" (at 181.61 92.7099 0) (effects (font (size 1.27 1.27)) (justify left)))
  (property "Value" "15nF" (at 181.61 95.2499 0) (effects (font (size 1.27 1.27)) (justify left)))
  (property "Footprint" "Capacitor_SMD:C_0402_1005Metric" (at 178.7652 97.79 0) (effects (font (size 1.27 1.27)) (hide yes)))
  (property "Datasheet" "~" (at 177.8 93.98 0) (effects (font (size 1.27 1.27)) (hide yes)))
  (property "Description" "Unpolarized capacitor" (at 177.8 93.98 0) (effects (font (size 1.27 1.27)) (hide yes)))
  (pin "2")
  (pin "1"))
 (symbol
  (lib_id "Device:R_US")
  (at 135.89 38.1 0)
  (mirror y)
  (unit 1)
  (exclude_from_sim no)
  (in_bom yes)
  (on_board yes)
  (dnp no)
  (property "Reference" "R15" (at 133.35 36.8299 0) (effects (font (size 1.27 1.27)) (justify left)))
  (property "Value" "18k" (at 133.35 39.3699 0) (effects (font (size 1.27 1.27)) (justify left)))
  (property "Footprint" "Resistor_SMD:R_0805_2012Metric" (at 134.874 38.354 90) (effects (font (size 1.27 1.27)) (hide yes)))
  (property "Datasheet" "~" (at 135.89 38.1 0) (effects (font (size 1.27 1.27)) (hide yes)))
  (property "Description" "Resistor, US symbol" (at 135.89 38.1 0) (effects (font (size 1.27 1.27)) (hide yes)))
  (pin "2")
  (pin "1"))
 (symbol
  (lib_id "power:GND")
  (at 85.09 102.87 0)
  (unit 1)
  (exclude_from_sim no)
  (in_bom yes)
  (on_board yes)
  (dnp no)
  (property "Reference" "#PWR030" (at 85.09 109.22 0) (effects (font (size 1.27 1.27)) (hide yes)))
  (property "Value" "GND" (at 85.09 106.934 0) (effects (font (size 1.27 1.27))))
  (property "Footprint" "" (at 85.09 102.87 0) (effects (font (size 1.27 1.27)) (hide yes)))
  (property "Datasheet" "" (at 85.09 102.87 0) (effects (font (size 1.27 1.27)) (hide yes)))
  (property "Description" "Power symbol creates a global label with name \"GND\" , ground" (at 85.09 102.87 0) (effects (font (size 1.27 1.27)) (hide yes)))
  (pin "1"))
 (symbol
  (lib_id "power:GND")
  (at 34.29 102.87 0)
  (unit 1)
  (exclude_from_sim no)
  (in_bom yes)
  (on_board yes)
  (dnp no)
  (property "Reference" "#PWR028" (at 34.29 109.22 0) (effects (font (size 1.27 1.27)) (hide yes)))
  (property "Value" "GND" (at 34.29 106.934 0) (effects (font (size 1.27 1.27))))
  (property "Footprint" "" (at 34.29 102.87 0) (effects (font (size 1.27 1.27)) (hide yes)))
  (property "Datasheet" "" (at 34.29 102.87 0) (effects (font (size 1.27 1.27)) (hide yes)))
  (property "Description" "Power symbol creates a global label with name \"GND\" , ground" (at 34.29 102.87 0) (effects (font (size 1.27 1.27)) (hide yes)))
  (pin "1"))
 (symbol
  (lib_id "power:+5V")
  (at 85.09 86.36 0)
  (unit 1)
  (exclude_from_sim no)
  (in_bom yes)
  (on_board yes)
  (dnp no)
  (fields_autoplaced yes)
  (property "Reference" "#PWR029" (at 85.09 90.17 0) (effects (font (size 1.27 1.27)) (hide yes)))
  (property "Value" "+5V" (at 85.09 81.28 0) (effects (font (size 1.27 1.27))))
  (property "Footprint" "" (at 85.09 86.36 0) (effects (font (size 1.27 1.27)) (hide yes)))
  (property "Datasheet" "" (at 85.09 86.36 0) (effects (font (size 1.27 1.27)) (hide yes)))
  (property "Description" "Power symbol creates a global label with name \"+5V\"" (at 85.09 86.36 0) (effects (font (size 1.27 1.27)) (hide yes)))
  (pin "1"))
 (symbol
  (lib_id "power:+5V")
  (at 184.15 85.09 0)
  (unit 1)
  (exclude_from_sim no)
  (in_bom yes)
  (on_board yes)
  (dnp no)
  (fields_autoplaced yes)
  (property "Reference" "#PWR034" (at 184.15 88.9 0) (effects (font (size 1.27 1.27)) (hide yes)))
  (property "Value" "+5V" (at 184.15 80.01 0) (effects (font (size 1.27 1.27))))
  (property "Footprint" "" (at 184.15 85.09 0) (effects (font (size 1.27 1.27)) (hide yes)))
  (property "Datasheet" "" (at 184.15 85.09 0) (effects (font (size 1.27 1.27)) (hide yes)))
  (property "Description" "Power symbol creates a global label with name \"+5V\"" (at 184.15 85.09 0) (effects (font (size 1.27 1.27)) (hide yes)))
  (pin "1"))
 (symbol
  (lib_id "Device:C_Small")
  (at 85.09 95.25 0)
  (unit 1)
  (exclude_from_sim no)
  (in_bom yes)
  (on_board yes)
  (dnp no)
  (fields_autoplaced yes)
  (property "Reference" "C6" (at 87.63 93.9862 0) (effects (font (size 1.27 1.27)) (justify left)))
  (property "Value" "1uF" (at 87.63 96.5262 0) (effects (font (size 1.27 1.27)) (justify left)))
  (property "Footprint" "Capacitor_SMD:C_0805_2012Metric_Pad1.18x1.45mm_HandSolder" (at 85.09 95.25 0) (effects (font (size 1.27 1.27)) (hide yes)))
  (property "Datasheet" "~" (at 85.09 95.25 0) (effects (font (size 1.27 1.27)) (hide yes)))
  (property "Description" "Unpolarized capacitor, small symbol" (at 85.09 95.25 0) (effects (font (size 1.27 1.27)) (hide yes)))
  (pin "1")
  (pin "2"))
 (symbol
  (lib_id "Device:D_Schottky")
  (at 52.07 38.1 0)
  (unit 1)
  (exclude_from_sim no)
  (in_bom yes)
  (on_board yes)
  (dnp no)
  (fields_autoplaced yes)
  (property "Reference" "D1" (at 51.7525 31.75 0) (effects (font (size 1.27 1.27))))
  (property "Value" "CMS06(TE12L,Q,M)" (at 51.7525 34.29 0) (effects (font (size 1.27 1.27))))
  (property "Footprint" "Diode_SMD:D_SOD-128" (at 52.07 38.1 0) (effects (font (size 1.27 1.27)) (hide yes)))
  (property "Datasheet" "https://toshiba.semicon-storage.com/info/CMS06_datasheet_en_20131101.pdf?did=3138&prodName=CMS06" (at 52.07 38.1 0) (effects (font (size 1.27 1.27)) (hide yes)))
  (property "Description" "Schottky diode" (at 52.07 38.1 0) (effects (font (size 1.27 1.27)) (hide yes)))
  (property "DigiKeyPN" "CMS06QMCT-ND" (at 52.07 38.1 0) (effects (font (size 1.27 1.27)) (hide yes)))
  (pin "2")
  (pin "1"))
 (symbol
  (lib_id "UCC33421:UCC33420RAQR")
  (at 138.43 44.45 0)
  (unit 1)
  (exclude_from_sim no)
  (in_bom yes)
  (on_board yes)
  (dnp no)
  (fields_autoplaced yes)
  (property "Reference" "U7" (at 161.29 34.29 0) (effects (font (size 1.524 1.524))))
  (property "Value" "UCC33420RAQR" (at 161.29 36.83 0) (effects (font (size 1.524 1.524))))
  (property "Footprint" "footprints:SSOP16_DHA_TEX" (at 138.43 44.45 0) (effects (font (size 1.27 1.27)
    (italic yes)) (hide yes)))
  (property "Datasheet" "https://www.ti.com/lit/gpn/ucc33421-q1" (at 138.43 44.45 0) (effects (font (size 1.27 1.27)
    (italic yes)) (hide yes)))
  (property "Description" "" (at 138.43 44.45 0) (effects (font (size 1.27 1.27)) (hide yes)))
  (property "Mouser" " 595-UCC33420RAQR " (at 138.43 44.45 0) (effects (font (size 1.27 1.27)) (hide yes)))
  (pin "5")
  (pin "14")
  (pin "13")
  (pin "12")
  (pin "11")
  (pin "10")
  (pin "9")
  (pin "7")
  (pin "16")
  (pin "8")
  (pin "4")
  (pin "15")
  (pin "3")
  (pin "6")
  (pin "2")
  (pin "1"))
 (symbol
  (lib_id "power:PWR_FLAG")
  (at 40.64 38.1 90)
  (unit 1)
  (exclude_from_sim no)
  (in_bom yes)
  (on_board yes)
  (dnp no)
  (fields_autoplaced yes)
  (property "Reference" "#FLG01" (at 38.735 38.1 0) (effects (font (size 1.27 1.27)) (hide yes)))
  (property "Value" "PWR_FLAG" (at 36.83 38.0999 90) (effects (font (size 1.27 1.27)) (justify left)))
  (property "Footprint" "" (at 40.64 38.1 0) (effects (font (size 1.27 1.27)) (hide yes)))
  (property "Datasheet" "~" (at 40.64 38.1 0) (effects (font (size 1.27 1.27)) (hide yes)))
  (property "Description" "Special symbol for telling ERC where power comes from" (at 40.64 38.1 0) (effects (font (size 1.27 1.27)) (hide yes)))
  (pin "1"))
 (symbol
  (lib_id "LDL212PV33R:LDL212PV33R")
  (at 43.18 90.17 0)
  (unit 1)
  (exclude_from_sim no)
  (in_bom yes)
  (on_board yes)
  (dnp no)
  (property "Reference" "U6" (at 59.69 80.772 0) (effects (font (size 1.524 1.524))))
  (property "Value" "LDL212PV33R" (at 59.69 83.312 0) (effects (font (size 1.524 1.524))))
  (property "Footprint" "footprints:DFN_V33R_STM" (at 43.18 90.17 0) (effects (font (size 1.27 1.27)
    (italic yes)) (hide yes)))
  (property "Datasheet" "https://www.st.com/resource/en/datasheet/ldl212.pdf" (at 43.18 90.17 0) (effects (font (size 1.27 1.27)
    (italic yes)) (hide yes)))
  (property "Description" "" (at 43.18 90.17 0) (effects (font (size 1.27 1.27)) (hide yes)))
  (pin "1")
  (pin "7")
  (pin "2")
  (pin "6")
  (pin "4")
  (pin "5")
  (pin "3"))
 (symbol
  (lib_id "Device:C")
  (at 124.46 93.98 0)
  (unit 1)
  (exclude_from_sim no)
  (in_bom yes)
  (on_board yes)
  (dnp no)
  (fields_autoplaced yes)
  (property "Reference" "C7" (at 128.27 92.7099 0) (effects (font (size 1.27 1.27)) (justify left)))
  (property "Value" "15nF" (at 128.27 95.2499 0) (effects (font (size 1.27 1.27)) (justify left)))
  (property "Footprint" "Capacitor_SMD:C_0402_1005Metric" (at 125.4252 97.79 0) (effects (font (size 1.27 1.27)) (hide yes)))
  (property "Datasheet" "~" (at 124.46 93.98 0) (effects (font (size 1.27 1.27)) (hide yes)))
  (property "Description" "Unpolarized capacitor" (at 124.46 93.98 0) (effects (font (size 1.27 1.27)) (hide yes)))
  (pin "2")
  (pin "1"))
 (symbol
  (lib_id "power:+5V")
  (at 199.39 54.61 0)
  (unit 1)
  (exclude_from_sim no)
  (in_bom yes)
  (on_board yes)
  (dnp no)
  (fields_autoplaced yes)
  (property "Reference" "#PWR033" (at 199.39 58.42 0) (effects (font (size 1.27 1.27)) (hide yes)))
  (property "Value" "+5V" (at 199.39 49.53 0) (effects (font (size 1.27 1.27))))
  (property "Footprint" "" (at 199.39 54.61 0) (effects (font (size 1.27 1.27)) (hide yes)))
  (property "Datasheet" "" (at 199.39 54.61 0) (effects (font (size 1.27 1.27)) (hide yes)))
  (property "Description" "Power symbol creates a global label with name \"+5V\"" (at 199.39 54.61 0) (effects (font (size 1.27 1.27)) (hide yes)))
  (pin "1")))
